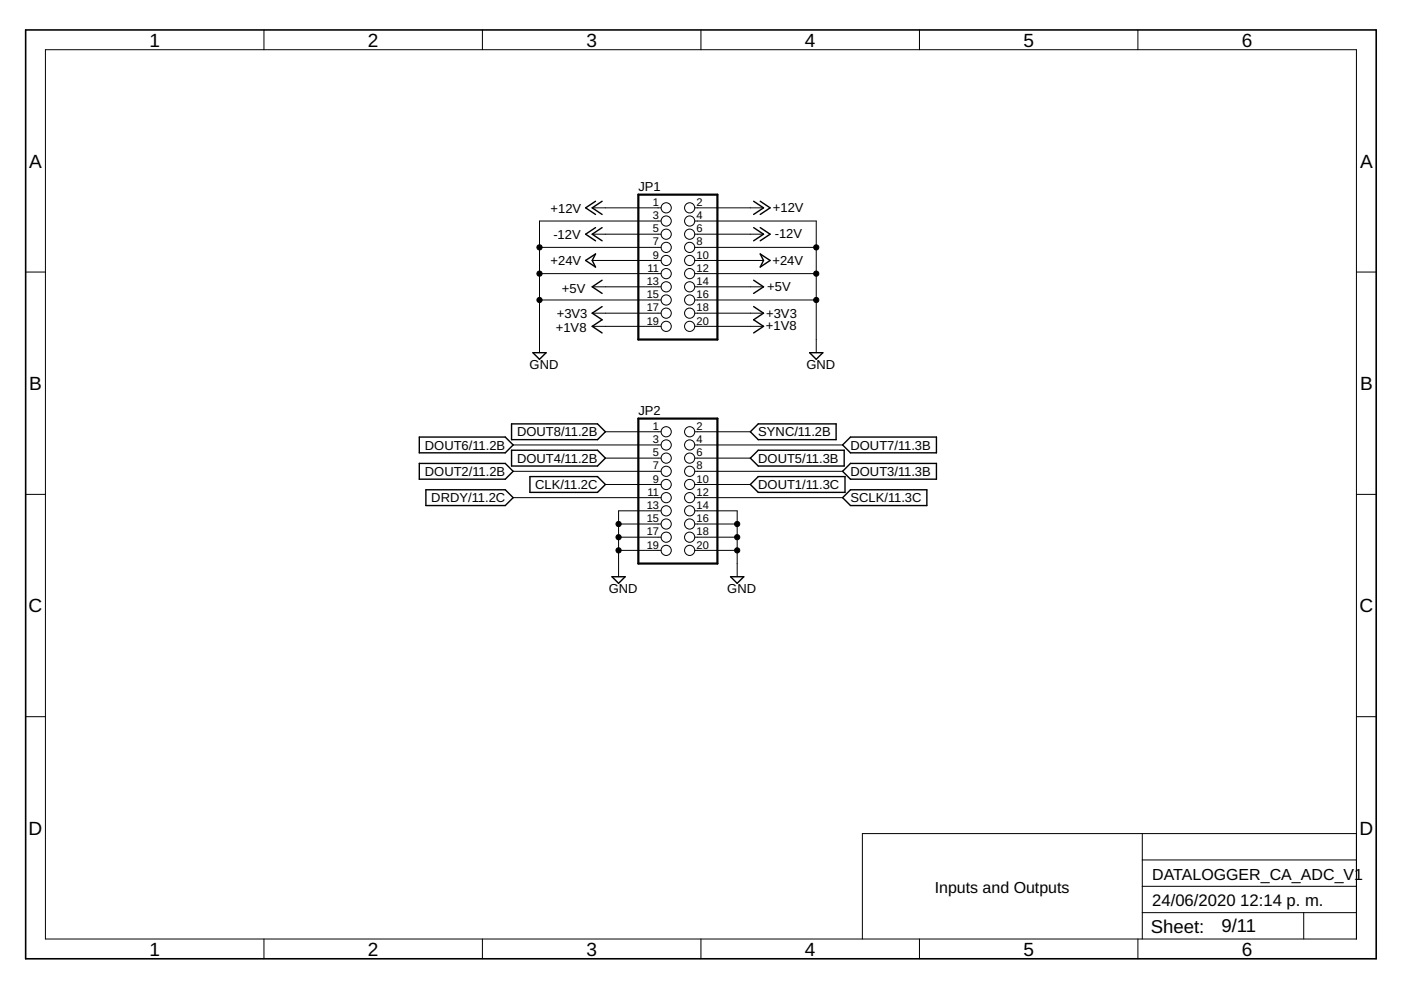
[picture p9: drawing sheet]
<svg xmlns="http://www.w3.org/2000/svg" width="297mm" height="210mm" viewBox="0 0 297 210" stroke-linecap="round" stroke-linejoin="round" font-family="sans-serif">
<g fill="none" stroke="#000" stroke-width=".3">
<path d="M124.2 55.2l2.1-1.4-.7 1.4 .7 1.4zM126.3 42.7l-2.1 1.4 2.1 1.4M126.3 48.3l-2.1 1.4 2.1 1.4M127.7 42.7l-2.1 1.4 2.1 1.4M127.7 48.3l-2.1 1.4 2.1 1.4M127.7 59.4l-2.1 1.4 2.1 1.4M159.8 42.7l2.1 1.4-2.1 1.4M159.8 48.3l2.1 1.4-2.1 1.4M159.8 59.4l2.1 1.4-2.1 1.4M161.2 42.7l2.1 1.4-2.1 1.4M161.2 48.3l2.1 1.4-2.1 1.4M161.2 53.8l2.1 1.4-2.1 1.4 .7-1.4z"/>
<path d="M113 74.8h2.8l-1.4 1.4zM127.7 65l-2.1 1.4 2.1 1.4-2.1 1.4 2.1 1.4M159.8 65l2.1 1.4-2.1 1.4 2.1 1.4-2.1 1.4M171.7 74.8h2.8l-1.4 1.4zM88.9 92.7h18.2l1.7 1.6-1.7 1.7h-18.2zM88.9 98.3h18.2l1.7 1.6-1.7 1.7h-18.2zM108.5 89.9h18.2l1.7 1.6-1.7 1.7h-18.2zM108.5 95.5h18.2l1.7 1.6-1.7 1.7h-18.2zM159.1 91.5l1.7-1.6h16.5v3.3h-16.5zM159.1 97.1l1.7-1.6h18.2v3.3h-18.2zM178.6 94.3l1.7-1.6h18.2v3.3h-18.2zM178.6 99.9l1.7-1.6h18.2v3.3h-18.2z"/>
<path d="M90.3 103.8h16.8l1.7 1.7-1.7 1.7h-16.8zM112.4 101h14.3l1.7 1.7-1.7 1.7h-14.3zM160.8 101h18.4v3.4h-18.4l-1.7-1.7zM178.6 105.5l1.7-1.7h16.2v3.4h-16.2zM129.8 122.3h2.7l-1.4 1.4zM154.9 122.3h2.8l-1.4 1.4z"/>
</g>
<g fill="none" stroke="#000" stroke-width=".21">
<path d="M9.6 10.5h278v188.6h-278zM56 6.3v4.2M102.3 6.3v4.2M148.6 6.3v4.2M194.9 6.3v4.2M241.3 6.3v4.2M5.4 57.7h4.2M114.4 52.5h25.7M114.4 58h25.7M125.6 44.1h14.5M125.6 49.7h14.5M125.6 55.2h14.5"/>
<path d="M140.1 46.9h-25.7v27.9M147.3 44.1h14.6M147.3 46.9h25.8v27.9M147.3 49.7h14.6M147.3 52.5h25.8M147.3 55.2h14.6M147.3 58h25.8M287.6 57.7h4.2M114.4 63.6h25.7M125.6 60.8h14.5M125.6 66.4h14.5M125.6 69.2h14.5"/>
<path d="M147.3 60.8h14.6M147.3 63.6h25.8M147.3 66.4h14.6M147.3 69.2h14.6M108.8 94.3h31.3M108.8 99.9h31.3M128.4 91.5h11.7M128.4 97.1h11.7M147.3 91.5h11.8M147.3 94.3h31.3M147.3 97.1h11.8M147.3 99.9h31.3"/>
<path d="M5.4 104.8h4.2M108.8 105.5h31.3M128.4 102.7h11.7M131.1 111.1h9M131.1 113.9h9M131.1 116.7h9M140.1 108.3h-9v14M147.3 102.7h11.8M147.3 105.5h31.3M147.3 108.3h9v14M147.3 111.1h9M147.3 113.9h9"/>
<path d="M147.3 116.7h9M287.6 104.8h4.2M5.4 152h4.2M287.6 152h4.2M242.2 176.7v22.4M287.6 176.7h-104.8v22.4M56 199.1v4.2M102.3 199.1v4.2M148.6 199.1v4.2M194.9 199.1v4.2M241.3 199.1v4.2M242.2 193.5h45.4"/>
<path d="M242.2 187.9h45.4M242.2 182.3h45.4M276.4 193.5v5.6"/>
<circle cx="141.2" cy="46.9" r="1.08"/>
<circle cx="141.2" cy="55.2" r="1.08"/>
<circle cx="141.2" cy="52.5" r="1.08"/>
<circle cx="141.2" cy="49.7" r="1.08"/>
<circle cx="141.2" cy="58" r="1.08"/>
<circle cx="141.2" cy="44.1" r="1.08"/>
<circle cx="146.2" cy="52.5" r="1.08"/>
<circle cx="146.2" cy="55.2" r="1.08"/>
<circle cx="146.2" cy="46.9" r="1.08"/>
<circle cx="146.2" cy="44.1" r="1.08"/>
<circle cx="146.2" cy="58" r="1.08"/>
<circle cx="146.2" cy="49.7" r="1.08"/>
<circle cx="141.2" cy="60.8" r="1.08"/>
<circle cx="141.2" cy="66.4" r="1.08"/>
<circle cx="141.2" cy="69.2" r="1.08"/>
<circle cx="141.2" cy="63.6" r="1.08"/>
<circle cx="146.2" cy="60.8" r="1.08"/>
<circle cx="146.2" cy="66.4" r="1.08"/>
<circle cx="146.2" cy="69.2" r="1.08"/>
<circle cx="146.2" cy="63.6" r="1.08"/>
<circle cx="141.2" cy="99.9" r="1.08"/>
<circle cx="141.2" cy="94.3" r="1.08"/>
<circle cx="141.2" cy="97.1" r="1.08"/>
<circle cx="141.2" cy="91.5" r="1.08"/>
<circle cx="146.2" cy="91.5" r="1.08"/>
<circle cx="146.2" cy="94.3" r="1.08"/>
<circle cx="146.2" cy="97.1" r="1.08"/>
<circle cx="146.2" cy="99.9" r="1.08"/>
<circle cx="141.2" cy="105.5" r="1.08"/>
<circle cx="141.2" cy="102.7" r="1.08"/>
<circle cx="141.2" cy="108.3" r="1.08"/>
<circle cx="141.2" cy="111.1" r="1.08"/>
<circle cx="141.2" cy="113.9" r="1.08"/>
<circle cx="141.2" cy="116.7" r="1.08"/>
<circle cx="146.2" cy="111.1" r="1.08"/>
<circle cx="146.2" cy="105.5" r="1.08"/>
<circle cx="146.2" cy="113.9" r="1.08"/>
<circle cx="146.2" cy="102.7" r="1.08"/>
<circle cx="146.2" cy="108.3" r="1.08"/>
<circle cx="146.2" cy="116.7" r="1.08"/>
</g>
<path d="M5.4 6.3h286.4v197h-286.4z" fill="none" stroke="#000" stroke-width=".34"/>
<path d="M135.3 41.3h16.8v30.7h-16.8zM135.3 88.8h16.8v30.7h-16.8z" fill="none" stroke="#000" stroke-width=".47"/>
<g fill="#000" stroke="#000" stroke-width=".21">
<circle cx="114.4" cy="58" r=".55"/>
<circle cx="114.4" cy="52.5" r=".55"/>
<circle cx="173.1" cy="58" r=".55"/>
<circle cx="173.1" cy="52.5" r=".55"/>
<circle cx="114.4" cy="63.6" r=".55"/>
<circle cx="173.1" cy="63.6" r=".55"/>
<circle cx="131.1" cy="111.1" r=".55"/>
<circle cx="131.1" cy="116.7" r=".55"/>
<circle cx="131.1" cy="113.9" r=".55"/>
<circle cx="156.3" cy="113.9" r=".55"/>
<circle cx="156.3" cy="116.7" r=".55"/>
<circle cx="156.3" cy="111.1" r=".55"/>
</g>
<g font-size="4">
<text x="31.7" y="9.9">1</text>
<text x="78" y="9.9">2</text>
<text x="124.3" y="9.9">3</text>
<text x="170.7" y="9.9">4</text>
<text x="217" y="9.9">5</text>
<text x="263.3" y="9.9">6</text>
<text x="6.2" y="35.5">A</text>
<text x="288.4" y="35.5">A</text>
<text x="6.2" y="82.7">B</text>
<text x="288.4" y="82.7">B</text>
<text x="6.1" y="129.8">C</text>
<text x="288.2" y="129.8">C</text>
<text x="6.1" y="177">D</text>
<text x="288.2" y="177">D</text>
<text x="31.7" y="202.6">1</text>
<text x="78" y="202.6">2</text>
<text x="124.3" y="202.6">3</text>
<text x="170.7" y="202.6">4</text>
<text x="217" y="202.6">5</text>
<text x="263.3" y="202.6">6</text>
</g>
<g font-size="3.9">
<text x="244" y="197.8">Sheet:</text>
<text x="259" y="197.7">9/11</text>
</g>
<g font-size="3.5">
<text x="244.3" y="192.1">24/06/2020</text>
<text x="263" y="192.1">12:14 p. m.</text>
</g>
<g font-size="3.4">
<text x="198.2" y="189.3">Inputs and Outputs</text>
<text x="244.3" y="186.5">DATALOGGER_CA_ADC_V1</text>
</g>
<g font-size="2.8">
<text x="135.3" y="40.6">JP1</text>
<text x="116.7" y="45.1">+12V</text>
<text x="163.9" y="45">+12V</text>
<text x="117.3" y="50.6">-12V</text>
<text x="164.3" y="50.5">-12V</text>
<text x="116.7" y="56.1">+24V</text>
<text x="163.8" y="56.2">+24V</text>
<text x="119.1" y="62.2">+5V</text>
<text x="162.7" y="61.8">+5V</text>
<text x="117.9" y="70.3">+1V8</text>
<text x="118.1" y="67.4">+3V3</text>
<text x="162.4" y="70.1">+1V8</text>
<text x="162.5" y="67.5">+3V3</text>
<text x="112.3" y="78.3">GND</text>
<text x="171" y="78.3">GND</text>
<text x="135.3" y="88.1">JP2</text>
<text x="90.1" y="95.3">DOUT6/11.2B</text>
<text x="109.6" y="92.5">DOUT8/11.2B</text>
<text x="160.8" y="92.5">SYNC/11.2B</text>
<text x="180.3" y="95.3">DOUT7/11.3B</text>
<text x="90.1" y="100.9">DOUT2/11.2B</text>
<text x="109.6" y="98.1">DOUT4/11.2B</text>
<text x="160.8" y="98.1">DOUT5/11.3B</text>
<text x="180.3" y="100.9">DOUT3/11.3B</text>
<text x="91.4" y="106.5">DRDY/11.2C</text>
<text x="113.5" y="103.7">CLK/11.2C</text>
<text x="160.8" y="103.7">DOUT1/11.3C</text>
<text x="180.3" y="106.5">SCLK/11.3C</text>
<text x="129.1" y="125.8">GND</text>
<text x="154.2" y="125.8">GND</text>
</g>
<g font-size="2.3">
<text x="138.4" y="43.7">1</text>
<text x="138.4" y="46.5">3</text>
<text x="147.7" y="43.7">2</text>
<text x="147.7" y="46.5">4</text>
<text x="138.4" y="49.3">5</text>
<text x="138.4" y="52">7</text>
<text x="147.7" y="49.3">6</text>
<text x="147.7" y="52">8</text>
<text x="137.3" y="57.6">11</text>
<text x="138.4" y="54.8">9</text>
<text x="147.7" y="54.8">10</text>
<text x="147.7" y="57.6">12</text>
<text x="137.1" y="60.4">13</text>
<text x="137.1" y="63.2">15</text>
<text x="147.7" y="60.4">14</text>
<text x="147.7" y="63.2">16</text>
<text x="137.1" y="66">17</text>
<text x="137.1" y="68.8">19</text>
<text x="147.7" y="66">18</text>
<text x="147.7" y="68.8">20</text>
<text x="138.4" y="91.2">1</text>
<text x="138.4" y="94">3</text>
<text x="147.7" y="91.2">2</text>
<text x="147.7" y="94">4</text>
<text x="138.4" y="96.7">5</text>
<text x="138.4" y="99.5">7</text>
<text x="147.7" y="96.7">6</text>
<text x="147.7" y="99.5">8</text>
<text x="137.1" y="107.9">13</text>
<text x="137.3" y="105.1">11</text>
<text x="138.4" y="102.3">9</text>
<text x="147.7" y="102.3">10</text>
<text x="147.7" y="105.1">12</text>
<text x="147.7" y="107.9">14</text>
<text x="137.1" y="110.7">15</text>
<text x="137.1" y="113.5">17</text>
<text x="147.7" y="110.7">16</text>
<text x="147.7" y="113.5">18</text>
<text x="137.1" y="116.3">19</text>
<text x="147.7" y="116.3">20</text>
</g>
</svg>
